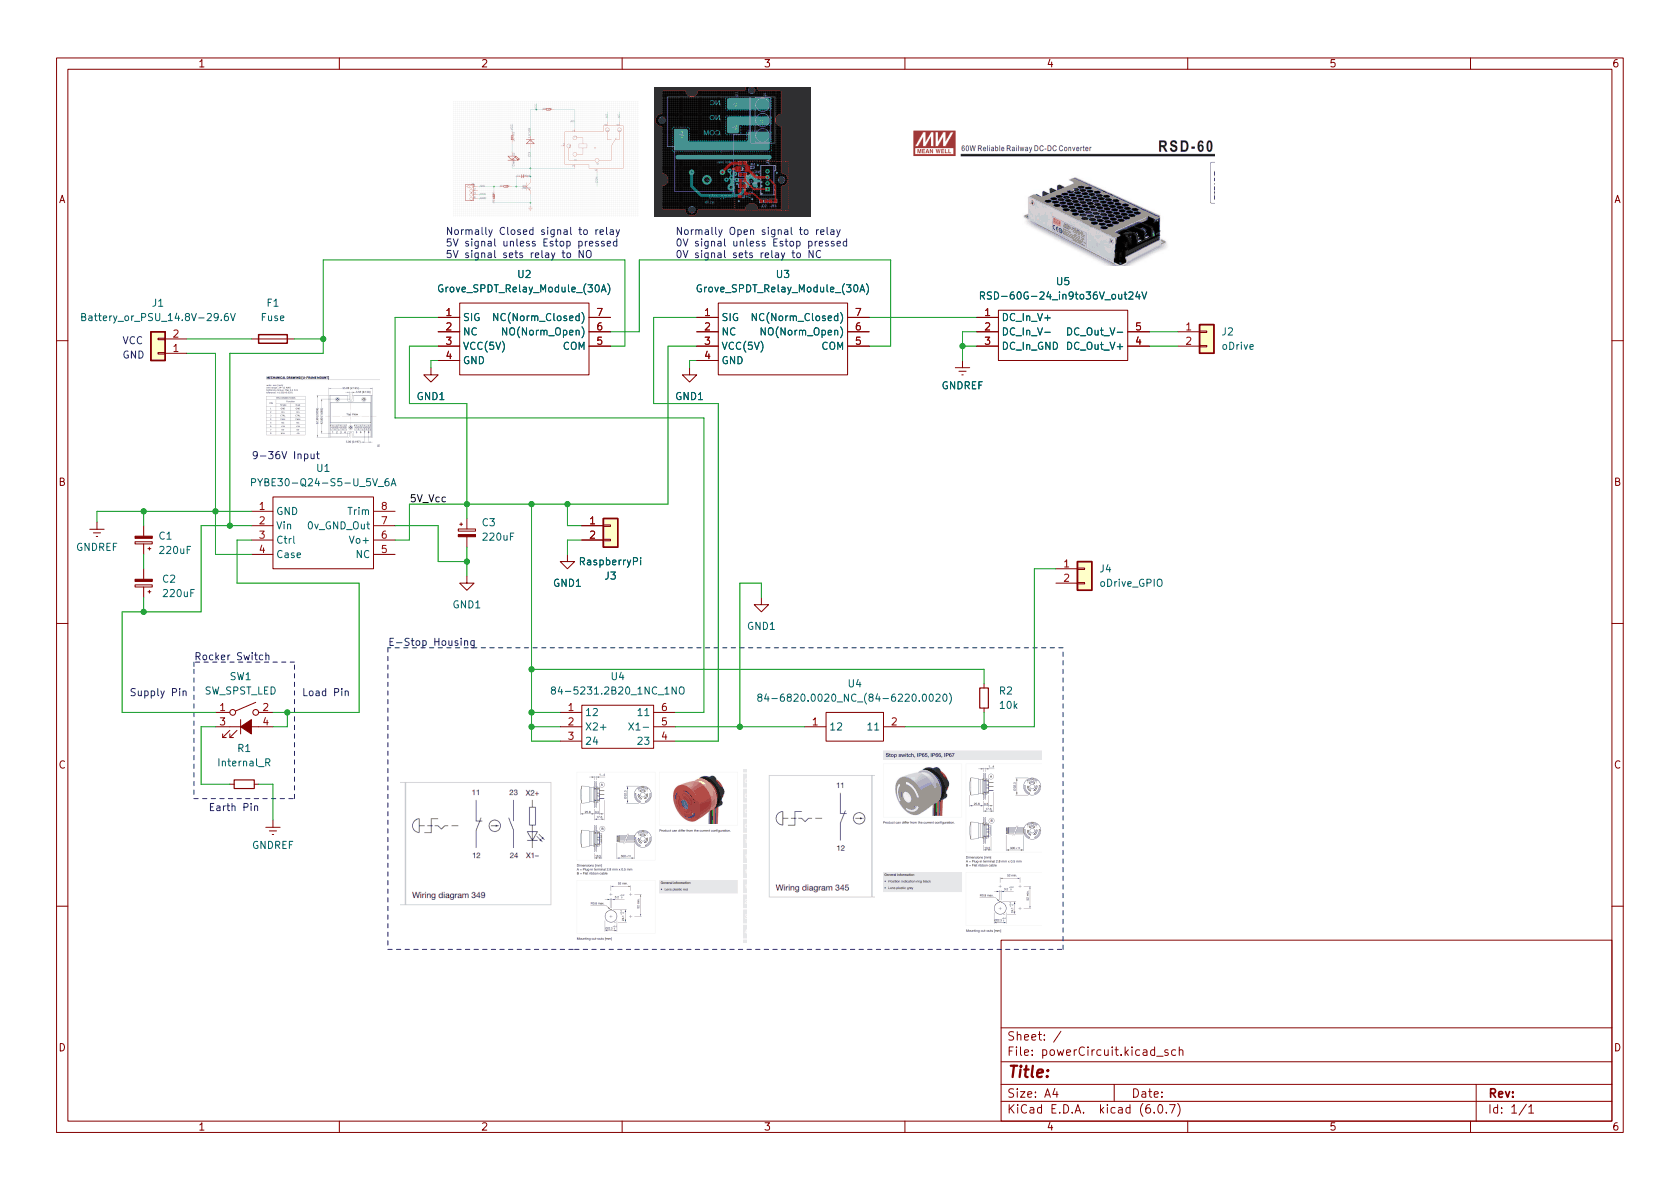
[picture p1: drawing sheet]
(kicad_sch (version 20211123) (generator eeschema)

 (paper "A4")

 (lib_symbols
  (symbol "Connector_Generic:Conn_01x02" (pin_names (offset 1.016) hide) (in_bom yes) (on_board yes)
   (property "Reference" "J" (id 0) (at 0 2.54 0) (effects (font (size 1.27 1.27))))
   (property "Value" "Conn_01x02" (id 1) (at 0 -5.08 0) (effects (font (size 1.27 1.27))))
   (property "Footprint" "" (id 2) (at 0 0 0) (effects (font (size 1.27 1.27)) hide))
   (property "Datasheet" "~" (id 3) (at 0 0 0) (effects (font (size 1.27 1.27)) hide))
   (symbol "Conn_01x02_1_1"
    (rectangle (start -1.27 -2.413) (end 0 -2.667) (stroke (width 0.1524) (type default) (color 0 0 0 0)) (fill (type none)))
    (rectangle (start -1.27 0.127) (end 0 -0.127) (stroke (width 0.1524) (type default) (color 0 0 0 0)) (fill (type none)))
    (rectangle (start -1.27 1.27) (end 1.27 -3.81) (stroke (width 0.254) (type default) (color 0 0 0 0)) (fill (type background)))
    (pin passive line (at -5.08 0 0) (length 3.81) (name "Pin_1" (effects (font (size 1.27 1.27)))) (number "1" (effects (font (size 1.27 1.27)))))
    (pin passive line (at -5.08 -2.54 0) (length 3.81) (name "Pin_2" (effects (font (size 1.27 1.27)))) (number "2" (effects (font (size 1.27 1.27)))))))
  (symbol "Device:C_Polarized_Small" (pin_numbers hide) (pin_names (offset 0.254) hide) (in_bom yes) (on_board yes)
   (property "Reference" "C" (id 0) (at 0.254 1.778 0) (effects (font (size 1.27 1.27)) (justify left)))
   (property "Value" "C_Polarized_Small" (id 1) (at 0.254 -2.032 0) (effects (font (size 1.27 1.27)) (justify left)))
   (property "Footprint" "" (id 2) (at 0 0 0) (effects (font (size 1.27 1.27)) hide))
   (property "Datasheet" "~" (id 3) (at 0 0 0) (effects (font (size 1.27 1.27)) hide))
   (symbol "C_Polarized_Small_0_1"
    (rectangle (start -1.524 -0.3048) (end 1.524 -0.6858) (stroke (width 0) (type default) (color 0 0 0 0)) (fill (type outline)))
    (rectangle (start -1.524 0.6858) (end 1.524 0.3048) (stroke (width 0) (type default) (color 0 0 0 0)) (fill (type none)))
    (polyline (pts (xy -1.27 1.524) (xy -0.762 1.524)) (stroke (width 0) (type default) (color 0 0 0 0)) (fill (type none)))
    (polyline (pts (xy -1.016 1.27) (xy -1.016 1.778)) (stroke (width 0) (type default) (color 0 0 0 0)) (fill (type none))))
   (symbol "C_Polarized_Small_1_1"
    (pin passive line (at 0 2.54 270) (length 1.8542) (name "~" (effects (font (size 1.27 1.27)))) (number "1" (effects (font (size 1.27 1.27)))))
    (pin passive line (at 0 -2.54 90) (length 1.8542) (name "~" (effects (font (size 1.27 1.27)))) (number "2" (effects (font (size 1.27 1.27)))))))
  (symbol "Device:Fuse" (pin_numbers hide) (pin_names (offset 0)) (in_bom yes) (on_board yes)
   (property "Reference" "F" (id 0) (at 2.032 0 90) (effects (font (size 1.27 1.27))))
   (property "Value" "Fuse" (id 1) (at -1.905 0 90) (effects (font (size 1.27 1.27))))
   (property "Footprint" "" (id 2) (at -1.778 0 90) (effects (font (size 1.27 1.27)) hide))
   (property "Datasheet" "~" (id 3) (at 0 0 0) (effects (font (size 1.27 1.27)) hide))
   (symbol "Fuse_0_1"
    (rectangle (start -0.762 -2.54) (end 0.762 2.54) (stroke (width 0.254) (type default) (color 0 0 0 0)) (fill (type none)))
    (polyline (pts (xy 0 2.54) (xy 0 -2.54)) (stroke (width 0) (type default) (color 0 0 0 0)) (fill (type none))))
   (symbol "Fuse_1_1"
    (pin passive line (at 0 3.81 270) (length 1.27) (name "~" (effects (font (size 1.27 1.27)))) (number "1" (effects (font (size 1.27 1.27)))))
    (pin passive line (at 0 -3.81 90) (length 1.27) (name "~" (effects (font (size 1.27 1.27)))) (number "2" (effects (font (size 1.27 1.27)))))))
  (symbol "Device:R_Small" (pin_numbers hide) (pin_names (offset 0.254) hide) (in_bom yes) (on_board yes)
   (property "Reference" "R" (id 0) (at 0.762 0.508 0) (effects (font (size 1.27 1.27)) (justify left)))
   (property "Value" "R_Small" (id 1) (at 0.762 -1.016 0) (effects (font (size 1.27 1.27)) (justify left)))
   (property "Footprint" "" (id 2) (at 0 0 0) (effects (font (size 1.27 1.27)) hide))
   (property "Datasheet" "~" (id 3) (at 0 0 0) (effects (font (size 1.27 1.27)) hide))
   (symbol "R_Small_0_1"
    (rectangle (start -0.762 1.778) (end 0.762 -1.778) (stroke (width 0.2032) (type default) (color 0 0 0 0)) (fill (type none))))
   (symbol "R_Small_1_1"
    (pin passive line (at 0 2.54 270) (length 0.762) (name "~" (effects (font (size 1.27 1.27)))) (number "1" (effects (font (size 1.27 1.27)))))
    (pin passive line (at 0 -2.54 90) (length 0.762) (name "~" (effects (font (size 1.27 1.27)))) (number "2" (effects (font (size 1.27 1.27)))))))
  (symbol "Robot_Power_Path:84-5231.2B20_1NC_1NO" (in_bom yes) (on_board yes)
   (property "Reference" "U" (id 0) (at 0 8.89 0) (effects (font (size 1.27 1.27))))
   (property "Value" "84-5231.2B20_1NC_1NO" (id 1) (at 0 6.35 0) (effects (font (size 1.27 1.27))))
   (property "Footprint" "" (id 2) (at 0 8.89 0) (effects (font (size 1.27 1.27)) hide))
   (property "Datasheet" "" (id 3) (at 0 8.89 0) (effects (font (size 1.27 1.27)) hide))
   (symbol "84-5231.2B20_1NC_1NO_0_1"
    (rectangle (start -6.35 3.81) (end 6.35 -3.81) (stroke (width 0) (type default) (color 0 0 0 0)) (fill (type none))))
   (symbol "84-5231.2B20_1NC_1NO_1_1"
    (pin passive line (at -10.16 2.54 0) (length 3.81) (name "12" (effects (font (size 1.27 1.27)))) (number "1" (effects (font (size 1.27 1.27)))))
    (pin passive line (at -10.16 0 0) (length 3.81) (name "X2+" (effects (font (size 1.27 1.27)))) (number "2" (effects (font (size 1.27 1.27)))))
    (pin passive line (at -10.16 -2.54 0) (length 3.81) (name "24" (effects (font (size 1.27 1.27)))) (number "3" (effects (font (size 1.27 1.27)))))
    (pin passive line (at 10.16 -2.54 180) (length 3.81) (name "23" (effects (font (size 1.27 1.27)))) (number "4" (effects (font (size 1.27 1.27)))))
    (pin passive line (at 10.16 0 180) (length 3.81) (name "X1-" (effects (font (size 1.27 1.27)))) (number "5" (effects (font (size 1.27 1.27)))))
    (pin passive line (at 10.16 2.54 180) (length 3.81) (name "11" (effects (font (size 1.27 1.27)))) (number "6" (effects (font (size 1.27 1.27)))))))
  (symbol "Robot_Power_Path:84-6820.0020_NC_(84-6220.0020)" (in_bom yes) (on_board yes)
   (property "Reference" "U" (id 0) (at 0 6.35 0) (effects (font (size 1.27 1.27))))
   (property "Value" "84-6820.0020_NC_(84-6220.0020)" (id 1) (at 0 3.81 0) (effects (font (size 1.27 1.27))))
   (property "Footprint" "" (id 2) (at 0 6.35 0) (effects (font (size 1.27 1.27)) hide))
   (property "Datasheet" "" (id 3) (at 0 6.35 0) (effects (font (size 1.27 1.27)) hide))
   (symbol "84-6820.0020_NC_(84-6220.0020)_0_1"
    (rectangle (start -5.08 2.54) (end 5.08 -2.54) (stroke (width 0) (type default) (color 0 0 0 0)) (fill (type none))))
   (symbol "84-6820.0020_NC_(84-6220.0020)_1_1"
    (pin passive line (at -8.89 0 0) (length 3.81) (name "12" (effects (font (size 1.27 1.27)))) (number "1" (effects (font (size 1.27 1.27)))))
    (pin passive line (at 8.89 0 180) (length 3.81) (name "11" (effects (font (size 1.27 1.27)))) (number "2" (effects (font (size 1.27 1.27)))))))
  (symbol "Robot_Power_Path:Grove_SPDT_Relay_Module_(30A)" (in_bom yes) (on_board yes)
   (property "Reference" "U" (id 0) (at 0 8.89 0) (effects (font (size 1.27 1.27))))
   (property "Value" "Grove_SPDT_Relay_Module_(30A)" (id 1) (at 0 6.35 0) (effects (font (size 1.27 1.27))))
   (property "Footprint" "" (id 2) (at -1.27 0 0) (effects (font (size 1.27 1.27)) hide))
   (property "Datasheet" "" (id 3) (at -1.27 0 0) (effects (font (size 1.27 1.27)) hide))
   (symbol "Grove_SPDT_Relay_Module_(30A)_0_1"
    (rectangle (start -11.43 3.81) (end 11.43 -8.89) (stroke (width 0) (type default) (color 0 0 0 0)) (fill (type none))))
   (symbol "Grove_SPDT_Relay_Module_(30A)_1_1"
    (pin passive line (at -15.24 1.27 0) (length 3.81) (name "SIG" (effects (font (size 1.27 1.27)))) (number "1" (effects (font (size 1.27 1.27)))))
    (pin passive line (at -15.24 -1.27 0) (length 3.81) (name "NC" (effects (font (size 1.27 1.27)))) (number "2" (effects (font (size 1.27 1.27)))))
    (pin passive line (at -15.24 -3.81 0) (length 3.81) (name "VCC(5V)" (effects (font (size 1.27 1.27)))) (number "3" (effects (font (size 1.27 1.27)))))
    (pin passive line (at -15.24 -6.35 0) (length 3.81) (name "GND" (effects (font (size 1.27 1.27)))) (number "4" (effects (font (size 1.27 1.27)))))
    (pin passive line (at 15.24 -3.81 180) (length 3.81) (name "COM" (effects (font (size 1.27 1.27)))) (number "5" (effects (font (size 1.27 1.27)))))
    (pin passive line (at 15.24 -1.27 180) (length 3.81) (name "NO(Norm_Open)" (effects (font (size 1.27 1.27)))) (number "6" (effects (font (size 1.27 1.27)))))
    (pin passive line (at 15.24 1.27 180) (length 3.81) (name "NC(Norm_Closed)" (effects (font (size 1.27 1.27)))) (number "7" (effects (font (size 1.27 1.27)))))))
  (symbol "Robot_Power_Path:PYBE30-Q24-S5-U_5V_6A" (in_bom yes) (on_board yes)
   (property "Reference" "U" (id 0) (at 0 10.16 0) (effects (font (size 1.27 1.27))))
   (property "Value" "PYBE30-Q24-S5-U_5V_6A" (id 1) (at 0 7.62 0) (effects (font (size 1.27 1.27))))
   (property "Footprint" "" (id 2) (at 0 0 0) (effects (font (size 1.27 1.27)) hide))
   (property "Datasheet" "" (id 3) (at 0 0 0) (effects (font (size 1.27 1.27)) hide))
   (symbol "PYBE30-Q24-S5-U_5V_6A_0_1"
    (rectangle (start -8.89 6.35) (end 8.89 -6.35) (stroke (width 0) (type default) (color 0 0 0 0)) (fill (type none))))
   (symbol "PYBE30-Q24-S5-U_5V_6A_1_1"
    (pin passive line (at -12.7 3.81 0) (length 3.81) (name "GND" (effects (font (size 1.27 1.27)))) (number "1" (effects (font (size 1.27 1.27)))))
    (pin passive line (at -12.7 1.27 0) (length 3.81) (name "Vin" (effects (font (size 1.27 1.27)))) (number "2" (effects (font (size 1.27 1.27)))))
    (pin passive line (at -12.7 -1.27 0) (length 3.81) (name "Ctrl" (effects (font (size 1.27 1.27)))) (number "3" (effects (font (size 1.27 1.27)))))
    (pin passive line (at -12.7 -3.81 0) (length 3.81) (name "Case" (effects (font (size 1.27 1.27)))) (number "4" (effects (font (size 1.27 1.27)))))
    (pin passive line (at 12.7 -3.81 180) (length 3.81) (name "NC" (effects (font (size 1.27 1.27)))) (number "5" (effects (font (size 1.27 1.27)))))
    (pin passive line (at 12.7 -1.27 180) (length 3.81) (name "Vo+" (effects (font (size 1.27 1.27)))) (number "6" (effects (font (size 1.27 1.27)))))
    (pin passive line (at 12.7 1.27 180) (length 3.81) (name "0v_GND_Out" (effects (font (size 1.27 1.27)))) (number "7" (effects (font (size 1.27 1.27)))))
    (pin passive line (at 12.7 3.81 180) (length 3.81) (name "Trim" (effects (font (size 1.27 1.27)))) (number "8" (effects (font (size 1.27 1.27)))))))
  (symbol "Robot_Power_Path:RSD-60G-24_in9to36V_out24V" (in_bom yes) (on_board yes)
   (property "Reference" "U" (id 0) (at 0 8.89 0) (effects (font (size 1.27 1.27))))
   (property "Value" "RSD-60G-24_in9to36V_out24V" (id 1) (at 0 6.35 0) (effects (font (size 1.27 1.27))))
   (property "Footprint" "" (id 2) (at 0 2.54 0) (effects (font (size 1.27 1.27)) hide))
   (property "Datasheet" "" (id 3) (at 0 2.54 0) (effects (font (size 1.27 1.27)) hide))
   (symbol "RSD-60G-24_in9to36V_out24V_0_1"
    (rectangle (start -11.43 3.81) (end 11.43 -5.08) (stroke (width 0) (type default) (color 0 0 0 0)) (fill (type none))))
   (symbol "RSD-60G-24_in9to36V_out24V_1_1"
    (pin passive line (at -15.24 2.54 0) (length 3.81) (name "DC_In_V+" (effects (font (size 1.27 1.27)))) (number "1" (effects (font (size 1.27 1.27)))))
    (pin passive line (at -15.24 0 0) (length 3.81) (name "DC_In_V-" (effects (font (size 1.27 1.27)))) (number "2" (effects (font (size 1.27 1.27)))))
    (pin passive line (at -15.24 -2.54 0) (length 3.81) (name "DC_In_GND" (effects (font (size 1.27 1.27)))) (number "3" (effects (font (size 1.27 1.27)))))
    (pin passive line (at 15.24 -2.54 180) (length 3.81) (name "DC_Out_V+" (effects (font (size 1.27 1.27)))) (number "4" (effects (font (size 1.27 1.27)))))
    (pin passive line (at 15.24 0 180) (length 3.81) (name "DC_Out_V-" (effects (font (size 1.27 1.27)))) (number "5" (effects (font (size 1.27 1.27)))))))
  (symbol "Switch:SW_SPST_LED" (pin_names (offset 1.016) hide) (in_bom yes) (on_board yes)
   (property "Reference" "SW" (id 0) (at 0.635 5.715 0) (effects (font (size 1.27 1.27)) (justify left)))
   (property "Value" "SW_SPST_LED" (id 1) (at 0 -3.175 0) (effects (font (size 1.27 1.27))))
   (property "Footprint" "" (id 2) (at 0 7.62 0) (effects (font (size 1.27 1.27)) hide))
   (property "Datasheet" "~" (id 3) (at 0 7.62 0) (effects (font (size 1.27 1.27)) hide))
   (symbol "SW_SPST_LED_0_0"
    (polyline (pts (xy -3.81 -1.905) (xy -2.54 -0.635)) (stroke (width 0) (type default) (color 0 0 0 0)) (fill (type none)))
    (polyline (pts (xy -2.54 -1.905) (xy -1.27 -0.635)) (stroke (width 0) (type default) (color 0 0 0 0)) (fill (type none)))
    (polyline (pts (xy -2.54 0) (xy 2.54 0)) (stroke (width 0) (type default) (color 0 0 0 0)) (fill (type none)))
    (polyline (pts (xy -0.635 1.27) (xy -0.635 -1.27)) (stroke (width 0) (type default) (color 0 0 0 0)) (fill (type none)))
    (polyline (pts (xy -3.81 -1.27) (xy -3.81 -1.905) (xy -3.175 -1.905)) (stroke (width 0) (type default) (color 0 0 0 0)) (fill (type none)))
    (polyline (pts (xy -2.54 -1.27) (xy -2.54 -1.905) (xy -1.905 -1.905)) (stroke (width 0) (type default) (color 0 0 0 0)) (fill (type none)))
    (polyline (pts (xy -0.635 0) (xy 1.27 1.27) (xy 1.27 -1.27) (xy -0.635 0)) (stroke (width 0) (type default) (color 0 0 0 0)) (fill (type outline))))
   (symbol "SW_SPST_LED_0_1"
    (circle (center -2.032 2.54) (radius 0.508) (stroke (width 0) (type default) (color 0 0 0 0)) (fill (type none)))
    (polyline (pts (xy -1.524 2.794) (xy 2.032 4.318)) (stroke (width 0) (type default) (color 0 0 0 0)) (fill (type none)))
    (circle (center 2.032 2.54) (radius 0.508) (stroke (width 0) (type default) (color 0 0 0 0)) (fill (type none)))
    (pin passive line (at -5.08 2.54 0) (length 2.54) (name "1" (effects (font (size 1.27 1.27)))) (number "1" (effects (font (size 1.27 1.27)))))
    (pin passive line (at 5.08 2.54 180) (length 2.54) (name "2" (effects (font (size 1.27 1.27)))) (number "2" (effects (font (size 1.27 1.27)))))
    (pin passive line (at -5.08 0 0) (length 2.54) (name "K" (effects (font (size 1.27 1.27)))) (number "3" (effects (font (size 1.27 1.27)))))
    (pin passive line (at 5.08 0 180) (length 2.54) (name "A" (effects (font (size 1.27 1.27)))) (number "4" (effects (font (size 1.27 1.27)))))))
  (symbol "power:GND1" (power) (pin_names (offset 0)) (in_bom yes) (on_board yes)
   (property "Reference" "#PWR" (id 0) (at 0 -6.35 0) (effects (font (size 1.27 1.27)) hide))
   (property "Value" "GND1" (id 1) (at 0 -3.81 0) (effects (font (size 1.27 1.27))))
   (property "Footprint" "" (id 2) (at 0 0 0) (effects (font (size 1.27 1.27)) hide))
   (property "Datasheet" "" (id 3) (at 0 0 0) (effects (font (size 1.27 1.27)) hide))
   (symbol "GND1_0_1"
    (polyline (pts (xy 0 0) (xy 0 -1.27) (xy 1.27 -1.27) (xy 0 -2.54) (xy -1.27 -1.27) (xy 0 -1.27)) (stroke (width 0) (type default) (color 0 0 0 0)) (fill (type none))))
   (symbol "GND1_1_1"
    (pin power_in line (at 0 0 270) (length 0) hide (name "GND1" (effects (font (size 1.27 1.27)))) (number "1" (effects (font (size 1.27 1.27)))))))
  (symbol "power:GNDREF" (power) (pin_names (offset 0)) (in_bom yes) (on_board yes)
   (property "Reference" "#PWR" (id 0) (at 0 -6.35 0) (effects (font (size 1.27 1.27)) hide))
   (property "Value" "GNDREF" (id 1) (at 0 -3.81 0) (effects (font (size 1.27 1.27))))
   (property "Footprint" "" (id 2) (at 0 0 0) (effects (font (size 1.27 1.27)) hide))
   (property "Datasheet" "" (id 3) (at 0 0 0) (effects (font (size 1.27 1.27)) hide))
   (symbol "GNDREF_0_1"
    (polyline (pts (xy -0.635 -1.905) (xy 0.635 -1.905)) (stroke (width 0) (type default) (color 0 0 0 0)) (fill (type none)))
    (polyline (pts (xy -0.127 -2.54) (xy 0.127 -2.54)) (stroke (width 0) (type default) (color 0 0 0 0)) (fill (type none)))
    (polyline (pts (xy 0 -1.27) (xy 0 0)) (stroke (width 0) (type default) (color 0 0 0 0)) (fill (type none)))
    (polyline (pts (xy 1.27 -1.27) (xy -1.27 -1.27)) (stroke (width 0) (type default) (color 0 0 0 0)) (fill (type none))))
   (symbol "GNDREF_1_1"
    (pin power_in line (at 0 0 270) (length 0) hide (name "GNDREF" (effects (font (size 1.27 1.27)))) (number "1" (effects (font (size 1.27 1.27))))))))

 (junction (at 173.99 128.27) (diameter 0) (color 0 0 0 0))
 (junction (at 40.64 92.71) (diameter 0) (color 0 0 0 0))
 (junction (at 100.33 88.9) (diameter 0) (color 0 0 0 0))
 (junction (at 93.98 118.11) (diameter 0) (color 0 0 0 0))
 (junction (at 170.18 60.96) (diameter 0) (color 0 0 0 0))
 (junction (at 57.15 59.69) (diameter 0) (color 0 0 0 0))
 (junction (at 93.98 128.27) (diameter 0) (color 0 0 0 0))
 (junction (at 38.1 90.17) (diameter 0) (color 0 0 0 0))
 (junction (at 25.4 90.17) (diameter 0) (color 0 0 0 0))
 (junction (at 50.8 125.73) (diameter 0) (color 0 0 0 0))
 (junction (at 25.4 107.95) (diameter 0) (color 0 0 0 0))
 (junction (at 130.81 128.27) (diameter 0) (color 0 0 0 0))
 (junction (at 93.98 125.73) (diameter 0) (color 0 0 0 0))
 (junction (at 82.55 99.06) (diameter 0) (color 0 0 0 0))
 (junction (at 93.98 88.9) (diameter 0) (color 0 0 0 0))
 (junction (at 82.55 88.9) (diameter 0) (color 0 0 0 0))

 (wire (pts (xy 93.98 88.9) (xy 93.98 118.11)) (stroke (width 0) (type default) (color 0 0 0 0)))
 (wire (pts (xy 48.26 125.73) (xy 50.8 125.73)) (stroke (width 0) (type default) (color 0 0 0 0)))
 (wire (pts (xy 72.39 60.96) (xy 77.47 60.96)) (stroke (width 0) (type default) (color 0 0 0 0)))
 (wire (pts (xy 82.55 88.9) (xy 82.55 71.12)) (stroke (width 0) (type default) (color 0 0 0 0)))
 (wire (pts (xy 173.99 120.65) (xy 173.99 118.11)) (stroke (width 0) (type default) (color 0 0 0 0)))
 (wire (pts (xy 160.02 128.27) (xy 173.99 128.27)) (stroke (width 0) (type default) (color 0 0 0 0)))
 (wire (pts (xy 41.91 102.87) (xy 41.91 95.25)) (stroke (width 0) (type default) (color 0 0 0 0)))
 (wire (pts (xy 82.55 88.9) (xy 82.55 91.44)) (stroke (width 0) (type default) (color 0 0 0 0)))
 (wire (pts (xy 63.5 102.87) (xy 41.91 102.87)) (stroke (width 0) (type default) (color 0 0 0 0)))
 (wire (pts (xy 203.2 60.96) (xy 208.28 60.96)) (stroke (width 0) (type default) (color 0 0 0 0)))
 (wire (pts (xy 82.55 96.52) (xy 82.55 99.06)) (stroke (width 0) (type default) (color 0 0 0 0)))
 (polyline (pts (xy 34.29 118.11) (xy 34.29 140.97)) (stroke (width 0) (type default) (color 0 0 0 0)))

 (wire (pts (xy 57.15 45.72) (xy 57.15 59.69)) (stroke (width 0) (type default) (color 0 0 0 0)))
 (wire (pts (xy 38.1 90.17) (xy 38.1 97.79)) (stroke (width 0) (type default) (color 0 0 0 0)))
 (wire (pts (xy 93.98 88.9) (xy 100.33 88.9)) (stroke (width 0) (type default) (color 0 0 0 0)))
 (wire (pts (xy 124.46 73.66) (xy 124.46 125.73)) (stroke (width 0) (type default) (color 0 0 0 0)))
 (polyline (pts (xy 68.58 167.64) (xy 101.6 167.64)) (stroke (width 0) (type default) (color 0 0 0 0)))

 (wire (pts (xy 76.2 63.5) (xy 77.47 63.5)) (stroke (width 0) (type default) (color 0 0 0 0)))
 (wire (pts (xy 170.18 60.96) (xy 172.72 60.96)) (stroke (width 0) (type default) (color 0 0 0 0)))
 (wire (pts (xy 82.55 99.06) (xy 77.47 99.06)) (stroke (width 0) (type default) (color 0 0 0 0)))
 (wire (pts (xy 38.1 62.23) (xy 38.1 90.17)) (stroke (width 0) (type default) (color 0 0 0 0)))
 (wire (pts (xy 72.39 88.9) (xy 72.39 95.25)) (stroke (width 0) (type default) (color 0 0 0 0)))
 (wire (pts (xy 157.48 45.72) (xy 157.48 60.96)) (stroke (width 0) (type default) (color 0 0 0 0)))
 (wire (pts (xy 113.03 45.72) (xy 157.48 45.72)) (stroke (width 0) (type default) (color 0 0 0 0)))
 (wire (pts (xy 25.4 90.17) (xy 38.1 90.17)) (stroke (width 0) (type default) (color 0 0 0 0)))
 (wire (pts (xy 38.1 90.17) (xy 44.45 90.17)) (stroke (width 0) (type default) (color 0 0 0 0)))
 (wire (pts (xy 119.38 130.81) (xy 127 130.81)) (stroke (width 0) (type default) (color 0 0 0 0)))
 (wire (pts (xy 173.99 125.73) (xy 173.99 128.27)) (stroke (width 0) (type default) (color 0 0 0 0)))
 (wire (pts (xy 17.145 90.17) (xy 25.4 90.17)) (stroke (width 0) (type default) (color 0 0 0 0)))
 (wire (pts (xy 63.5 125.73) (xy 63.5 102.87)) (stroke (width 0) (type default) (color 0 0 0 0)))
 (wire (pts (xy 107.95 58.42) (xy 113.03 58.42)) (stroke (width 0) (type default) (color 0 0 0 0)))
 (wire (pts (xy 127 71.12) (xy 127 130.81)) (stroke (width 0) (type default) (color 0 0 0 0)))
 (wire (pts (xy 110.49 45.72) (xy 110.49 60.96)) (stroke (width 0) (type default) (color 0 0 0 0)))
 (wire (pts (xy 93.98 128.27) (xy 93.98 130.81)) (stroke (width 0) (type default) (color 0 0 0 0)))
 (polyline (pts (xy 34.29 140.97) (xy 52.07 140.97)) (stroke (width 0) (type default) (color 0 0 0 0)))
 (polyline (pts (xy 101.6 167.64) (xy 187.96 167.64)) (stroke (width 0) (type default) (color 0 0 0 0)))

 (wire (pts (xy 157.48 60.96) (xy 153.67 60.96)) (stroke (width 0) (type default) (color 0 0 0 0)))
 (wire (pts (xy 170.18 63.5) (xy 170.18 60.96)) (stroke (width 0) (type default) (color 0 0 0 0)))
 (wire (pts (xy 17.145 90.17) (xy 17.145 92.075)) (stroke (width 0) (type default) (color 0 0 0 0)))
 (wire (pts (xy 48.26 144.78) (xy 48.26 138.43)) (stroke (width 0) (type default) (color 0 0 0 0)))
 (wire (pts (xy 93.98 125.73) (xy 99.06 125.73)) (stroke (width 0) (type default) (color 0 0 0 0)))
 (wire (pts (xy 40.64 92.71) (xy 44.45 92.71)) (stroke (width 0) (type default) (color 0 0 0 0)))
 (wire (pts (xy 130.81 102.87) (xy 134.62 102.87)) (stroke (width 0) (type default) (color 0 0 0 0)))
 (wire (pts (xy 82.55 71.12) (xy 72.39 71.12)) (stroke (width 0) (type default) (color 0 0 0 0)))
 (wire (pts (xy 38.1 128.27) (xy 35.56 128.27)) (stroke (width 0) (type default) (color 0 0 0 0)))
 (polyline (pts (xy 187.96 167.64) (xy 187.96 114.3)) (stroke (width 0) (type default) (color 0 0 0 0)))
 (polyline (pts (xy 68.58 114.3) (xy 68.58 167.64)) (stroke (width 0) (type default) (color 0 0 0 0)))

 (wire (pts (xy 100.33 88.9) (xy 118.11 88.9)) (stroke (width 0) (type default) (color 0 0 0 0)))
 (wire (pts (xy 130.81 128.27) (xy 142.24 128.27)) (stroke (width 0) (type default) (color 0 0 0 0)))
 (wire (pts (xy 57.15 59.69) (xy 57.15 62.23)) (stroke (width 0) (type default) (color 0 0 0 0)))
 (wire (pts (xy 99.06 130.81) (xy 93.98 130.81)) (stroke (width 0) (type default) (color 0 0 0 0)))
 (wire (pts (xy 100.33 92.71) (xy 100.33 88.9)) (stroke (width 0) (type default) (color 0 0 0 0)))
 (wire (pts (xy 130.81 128.27) (xy 130.81 102.87)) (stroke (width 0) (type default) (color 0 0 0 0)))
 (polyline (pts (xy 52.07 140.97) (xy 52.07 116.84)) (stroke (width 0) (type default) (color 0 0 0 0)))

 (wire (pts (xy 38.1 97.79) (xy 44.45 97.79)) (stroke (width 0) (type default) (color 0 0 0 0)))
 (wire (pts (xy 40.64 62.23) (xy 40.64 92.71)) (stroke (width 0) (type default) (color 0 0 0 0)))
 (wire (pts (xy 35.56 138.43) (xy 40.64 138.43)) (stroke (width 0) (type default) (color 0 0 0 0)))
 (wire (pts (xy 33.02 59.69) (xy 44.45 59.69)) (stroke (width 0) (type default) (color 0 0 0 0)))
 (wire (pts (xy 100.33 95.25) (xy 100.33 97.79)) (stroke (width 0) (type default) (color 0 0 0 0)))
 (wire (pts (xy 121.92 64.77) (xy 121.92 63.5)) (stroke (width 0) (type default) (color 0 0 0 0)))
 (wire (pts (xy 93.98 118.11) (xy 93.98 125.73)) (stroke (width 0) (type default) (color 0 0 0 0)))
 (wire (pts (xy 50.8 125.73) (xy 63.5 125.73)) (stroke (width 0) (type default) (color 0 0 0 0)))
 (wire (pts (xy 115.57 71.12) (xy 115.57 55.88)) (stroke (width 0) (type default) (color 0 0 0 0)))
 (wire (pts (xy 72.39 88.9) (xy 82.55 88.9)) (stroke (width 0) (type default) (color 0 0 0 0)))
 (wire (pts (xy 57.15 62.23) (xy 40.64 62.23)) (stroke (width 0) (type default) (color 0 0 0 0)))
 (wire (pts (xy 52.07 59.69) (xy 57.15 59.69)) (stroke (width 0) (type default) (color 0 0 0 0)))
 (polyline (pts (xy 187.96 114.3) (xy 68.58 114.3)) (stroke (width 0) (type default) (color 0 0 0 0)))

 (wire (pts (xy 38.1 125.73) (xy 21.59 125.73)) (stroke (width 0) (type default) (color 0 0 0 0)))
 (wire (pts (xy 173.99 128.27) (xy 182.88 128.27)) (stroke (width 0) (type default) (color 0 0 0 0)))
 (wire (pts (xy 69.85 95.25) (xy 72.39 95.25)) (stroke (width 0) (type default) (color 0 0 0 0)))
 (wire (pts (xy 115.57 55.88) (xy 123.19 55.88)) (stroke (width 0) (type default) (color 0 0 0 0)))
 (wire (pts (xy 50.8 125.73) (xy 50.8 128.27)) (stroke (width 0) (type default) (color 0 0 0 0)))
 (wire (pts (xy 124.46 73.66) (xy 69.85 73.66)) (stroke (width 0) (type default) (color 0 0 0 0)))
 (wire (pts (xy 203.2 58.42) (xy 208.28 58.42)) (stroke (width 0) (type default) (color 0 0 0 0)))
 (wire (pts (xy 33.02 62.23) (xy 38.1 62.23)) (stroke (width 0) (type default) (color 0 0 0 0)))
 (wire (pts (xy 170.18 58.42) (xy 172.72 58.42)) (stroke (width 0) (type default) (color 0 0 0 0)))
 (wire (pts (xy 25.4 90.17) (xy 25.4 92.71)) (stroke (width 0) (type default) (color 0 0 0 0)))
 (wire (pts (xy 170.18 60.96) (xy 170.18 58.42)) (stroke (width 0) (type default) (color 0 0 0 0)))
 (wire (pts (xy 72.39 71.12) (xy 72.39 60.96)) (stroke (width 0) (type default) (color 0 0 0 0)))
 (wire (pts (xy 110.49 45.72) (xy 57.15 45.72)) (stroke (width 0) (type default) (color 0 0 0 0)))
 (wire (pts (xy 41.91 95.25) (xy 44.45 95.25)) (stroke (width 0) (type default) (color 0 0 0 0)))
 (wire (pts (xy 25.4 97.79) (xy 25.4 100.33)) (stroke (width 0) (type default) (color 0 0 0 0)))
 (polyline (pts (xy 52.07 116.84) (xy 34.29 116.84)) (stroke (width 0) (type default) (color 0 0 0 0)))

 (wire (pts (xy 69.85 73.66) (xy 69.85 55.88)) (stroke (width 0) (type default) (color 0 0 0 0)))
 (wire (pts (xy 25.4 107.95) (xy 25.4 105.41)) (stroke (width 0) (type default) (color 0 0 0 0)))
 (wire (pts (xy 93.98 125.73) (xy 93.98 128.27)) (stroke (width 0) (type default) (color 0 0 0 0)))
 (wire (pts (xy 102.87 92.71) (xy 100.33 92.71)) (stroke (width 0) (type default) (color 0 0 0 0)))
 (wire (pts (xy 123.19 60.96) (xy 118.11 60.96)) (stroke (width 0) (type default) (color 0 0 0 0)))
 (wire (pts (xy 82.55 88.9) (xy 93.98 88.9)) (stroke (width 0) (type default) (color 0 0 0 0)))
 (wire (pts (xy 121.92 63.5) (xy 123.19 63.5)) (stroke (width 0) (type default) (color 0 0 0 0)))
 (wire (pts (xy 182.88 100.33) (xy 186.69 100.33)) (stroke (width 0) (type default) (color 0 0 0 0)))
 (wire (pts (xy 93.98 128.27) (xy 99.06 128.27)) (stroke (width 0) (type default) (color 0 0 0 0)))
 (wire (pts (xy 50.8 128.27) (xy 48.26 128.27)) (stroke (width 0) (type default) (color 0 0 0 0)))
 (wire (pts (xy 119.38 128.27) (xy 130.81 128.27)) (stroke (width 0) (type default) (color 0 0 0 0)))
 (wire (pts (xy 76.2 64.77) (xy 76.2 63.5)) (stroke (width 0) (type default) (color 0 0 0 0)))
 (wire (pts (xy 69.85 55.88) (xy 77.47 55.88)) (stroke (width 0) (type default) (color 0 0 0 0)))
 (wire (pts (xy 107.95 60.96) (xy 110.49 60.96)) (stroke (width 0) (type default) (color 0 0 0 0)))
 (wire (pts (xy 153.67 55.88) (xy 172.72 55.88)) (stroke (width 0) (type default) (color 0 0 0 0)))
 (wire (pts (xy 113.03 58.42) (xy 113.03 45.72)) (stroke (width 0) (type default) (color 0 0 0 0)))
 (wire (pts (xy 118.11 60.96) (xy 118.11 88.9)) (stroke (width 0) (type default) (color 0 0 0 0)))
 (wire (pts (xy 127 71.12) (xy 115.57 71.12)) (stroke (width 0) (type default) (color 0 0 0 0)))
 (wire (pts (xy 119.38 125.73) (xy 124.46 125.73)) (stroke (width 0) (type default) (color 0 0 0 0)))
 (wire (pts (xy 35.56 92.71) (xy 35.56 107.95)) (stroke (width 0) (type default) (color 0 0 0 0)))
 (wire (pts (xy 35.56 107.95) (xy 25.4 107.95)) (stroke (width 0) (type default) (color 0 0 0 0)))
 (wire (pts (xy 77.47 92.71) (xy 69.85 92.71)) (stroke (width 0) (type default) (color 0 0 0 0)))
 (wire (pts (xy 82.55 99.06) (xy 82.55 101.6)) (stroke (width 0) (type default) (color 0 0 0 0)))
 (wire (pts (xy 93.98 118.11) (xy 173.99 118.11)) (stroke (width 0) (type default) (color 0 0 0 0)))
 (wire (pts (xy 48.26 138.43) (xy 45.72 138.43)) (stroke (width 0) (type default) (color 0 0 0 0)))
 (wire (pts (xy 21.59 125.73) (xy 21.59 107.95)) (stroke (width 0) (type default) (color 0 0 0 0)))
 (wire (pts (xy 35.56 92.71) (xy 40.64 92.71)) (stroke (width 0) (type default) (color 0 0 0 0)))
 (wire (pts (xy 21.59 107.95) (xy 25.4 107.95)) (stroke (width 0) (type default) (color 0 0 0 0)))
 (wire (pts (xy 35.56 128.27) (xy 35.56 138.43)) (stroke (width 0) (type default) (color 0 0 0 0)))
 (polyline (pts (xy 34.29 116.84) (xy 34.29 118.11)) (stroke (width 0) (type default) (color 0 0 0 0)))

 (wire (pts (xy 77.47 99.06) (xy 77.47 92.71)) (stroke (width 0) (type default) (color 0 0 0 0)))
 (wire (pts (xy 100.33 95.25) (xy 102.87 95.25)) (stroke (width 0) (type default) (color 0 0 0 0)))
 (wire (pts (xy 134.62 102.87) (xy 134.62 105.41)) (stroke (width 0) (type default) (color 0 0 0 0)))
 (wire (pts (xy 182.88 128.27) (xy 182.88 100.33)) (stroke (width 0) (type default) (color 0 0 0 0)))

 (image (at 129.54 26.67) (scale 0.303711)
  (data))
 (image (at 170.18 148.59) (scale 0.391459)
  (data))
 (image (at 116.84 151.13) (scale 0.389618)
  (data))
 (image (at 57.15 72.39) (scale 0.25729)
  (data))
 (image (at 96.52 27.94) (scale 0.261157)
  (data))
 (image (at 187.96 34.29) (scale 0.682326)
  (data))
 (image (at 144.78 147.32)
  (data))
 (image (at 85.09 148.59)
  (data))

 (text "Normally Closed signal to relay\n5V signal unless Estop pressed\n5V signal sets relay to NO" (at 78.74 45.72 0) (effects (font (size 1.27 1.27)) (justify left bottom)))
 (text "Supply Pin" (at 22.86 123.19 0) (effects (font (size 1.27 1.27)) (justify left bottom)))
 (text "VCC" (at 21.59 60.96 0) (effects (font (size 1.27 1.27)) (justify left bottom)))
 (text "Load Pin" (at 53.34 123.19 0) (effects (font (size 1.27 1.27)) (justify left bottom)))
 (text "E-Stop Housing" (at 68.58 114.3 0) (effects (font (size 1.27 1.27)) (justify left bottom)))
 (text "Rocker Switch" (at 34.29 116.84 0) (effects (font (size 1.27 1.27)) (justify left bottom)))
 (text "Normally Open signal to relay\n0V signal unless Estop pressed\n0V signal sets relay to NC\n" (at 119.38 45.72 0) (effects (font (size 1.27 1.27)) (justify left bottom)))
 (text "GND" (at 21.59 63.5 0) (effects (font (size 1.27 1.27)) (justify left bottom)))
 (text "9-36V Input" (at 44.45 81.28 0) (effects (font (size 1.27 1.27)) (justify left bottom)))
 (text "Earth Pin" (at 36.83 143.51 0) (effects (font (size 1.27 1.27)) (justify left bottom)))

 (label "5V_Vcc" (at 72.39 88.9 0) (effects (font (size 1.27 1.27)) (justify left bottom)))

 (symbol (lib_id "Device:C_Polarized_Small") (at 25.4 102.87 180) (unit 1) (in_bom yes) (on_board yes) (fields_autoplaced)
  (property "Reference" "C2" (id 0) (at 28.575 102.146 0) (effects (font (size 1.27 1.27)) (justify right)))
  (property "Value" "220uF" (id 1) (at 28.575 104.686 0) (effects (font (size 1.27 1.27)) (justify right)))
  (property "Footprint" "" (id 2) (at 25.4 102.87 0) (effects (font (size 1.27 1.27)) hide))
  (property "Datasheet" "~" (id 3) (at 25.4 102.87 0) (effects (font (size 1.27 1.27)) hide)) (pin "1") (pin "2"))

 (symbol (lib_id "power:GND1") (at 76.2 64.77 0) (unit 1) (in_bom yes) (on_board yes) (fields_autoplaced)
  (property "Reference" "#PWR?" (id 0) (at 76.2 71.12 0) (effects (font (size 1.27 1.27)) hide))
  (property "Value" "GND1" (id 1) (at 76.2 69.85 0))
  (property "Footprint" "" (id 2) (at 76.2 64.77 0) (effects (font (size 1.27 1.27)) hide))
  (property "Datasheet" "" (id 3) (at 76.2 64.77 0) (effects (font (size 1.27 1.27)) hide)) (pin "1"))

 (symbol (lib_id "Switch:SW_SPST_LED") (at 43.18 128.27 0) (unit 1) (in_bom yes) (on_board yes) (fields_autoplaced)
  (property "Reference" "SW1" (id 0) (at 42.545 119.38 0))
  (property "Value" "SW_SPST_LED" (id 1) (at 42.545 121.92 0))
  (property "Footprint" "" (id 2) (at 43.18 120.65 0) (effects (font (size 1.27 1.27)) hide))
  (property "Datasheet" "~" (id 3) (at 43.18 120.65 0) (effects (font (size 1.27 1.27)) hide)) (pin "1") (pin "2") (pin "3") (pin "4"))

 (symbol (lib_id "Robot_Power_Path:Grove_SPDT_Relay_Module_(30A)") (at 92.71 57.15 0) (unit 1) (in_bom yes) (on_board yes) (fields_autoplaced)
  (property "Reference" "U2" (id 0) (at 92.71 48.26 0))
  (property "Value" "Grove_SPDT_Relay_Module_(30A)" (id 1) (at 92.71 50.8 0))
  (property "Footprint" "" (id 2) (at 91.44 57.15 0) (effects (font (size 1.27 1.27)) hide))
  (property "Datasheet" "" (id 3) (at 91.44 57.15 0) (effects (font (size 1.27 1.27)) hide)) (pin "1") (pin "2") (pin "3") (pin "4") (pin "5") (pin "6") (pin "7"))

 (symbol (lib_id "Robot_Power_Path:PYBE30-Q24-S5-U_5V_6A") (at 57.15 93.98 0) (unit 1) (in_bom yes) (on_board yes) (fields_autoplaced)
  (property "Reference" "U1" (id 0) (at 57.15 82.55 0))
  (property "Value" "PYBE30-Q24-S5-U_5V_6A" (id 1) (at 57.15 85.09 0))
  (property "Footprint" "" (id 2) (at 57.15 93.98 0) (effects (font (size 1.27 1.27)) hide))
  (property "Datasheet" "" (id 3) (at 57.15 93.98 0) (effects (font (size 1.27 1.27)) hide)) (pin "1") (pin "2") (pin "3") (pin "4") (pin "5") (pin "6") (pin "7") (pin "8"))

 (symbol (lib_id "power:GND1") (at 100.33 97.79 0) (unit 1) (in_bom yes) (on_board yes) (fields_autoplaced)
  (property "Reference" "#PWR?" (id 0) (at 100.33 104.14 0) (effects (font (size 1.27 1.27)) hide))
  (property "Value" "GND1" (id 1) (at 100.33 102.87 0))
  (property "Footprint" "" (id 2) (at 100.33 97.79 0) (effects (font (size 1.27 1.27)) hide))
  (property "Datasheet" "" (id 3) (at 100.33 97.79 0) (effects (font (size 1.27 1.27)) hide)) (pin "1"))

 (symbol (lib_id "Device:R_Small") (at 173.99 123.19 180) (unit 1) (in_bom yes) (on_board yes) (fields_autoplaced)
  (property "Reference" "R2" (id 0) (at 176.53 121.9199 0) (effects (font (size 1.27 1.27)) (justify right)))
  (property "Value" "10k" (id 1) (at 176.53 124.4599 0) (effects (font (size 1.27 1.27)) (justify right)))
  (property "Footprint" "" (id 2) (at 173.99 123.19 0) (effects (font (size 1.27 1.27)) hide))
  (property "Datasheet" "~" (id 3) (at 173.99 123.19 0) (effects (font (size 1.27 1.27)) hide)) (pin "1") (pin "2"))

 (symbol (lib_id "Device:R_Small") (at 43.18 138.43 90) (unit 1) (in_bom yes) (on_board yes) (fields_autoplaced)
  (property "Reference" "R1" (id 0) (at 43.18 132.08 90))
  (property "Value" "Internal_R" (id 1) (at 43.18 134.62 90))
  (property "Footprint" "" (id 2) (at 43.18 138.43 0) (effects (font (size 1.27 1.27)) hide))
  (property "Datasheet" "~" (id 3) (at 43.18 138.43 0) (effects (font (size 1.27 1.27)) hide)) (pin "1") (pin "2"))

 (symbol (lib_id "Robot_Power_Path:84-5231.2B20_1NC_1NO") (at 109.22 128.27 0) (unit 1) (in_bom yes) (on_board yes) (fields_autoplaced)
  (property "Reference" "U4" (id 0) (at 109.22 119.38 0))
  (property "Value" "84-5231.2B20_1NC_1NO" (id 1) (at 109.22 121.92 0))
  (property "Footprint" "" (id 2) (at 109.22 119.38 0) (effects (font (size 1.27 1.27)) hide))
  (property "Datasheet" "" (id 3) (at 109.22 119.38 0) (effects (font (size 1.27 1.27)) hide)) (pin "1") (pin "2") (pin "3") (pin "4") (pin "5") (pin "6"))

 (symbol (lib_id "Connector_Generic:Conn_01x02") (at 27.94 62.23 180) (unit 1) (in_bom yes) (on_board yes) (fields_autoplaced)
  (property "Reference" "J1" (id 0) (at 27.94 53.34 0))
  (property "Value" "Battery_or_PSU_14.8V-29.6V" (id 1) (at 27.94 55.88 0))
  (property "Footprint" "" (id 2) (at 27.94 62.23 0) (effects (font (size 1.27 1.27)) hide))
  (property "Datasheet" "~" (id 3) (at 27.94 62.23 0) (effects (font (size 1.27 1.27)) hide)) (pin "1") (pin "2"))

 (symbol (lib_id "Connector_Generic:Conn_01x02") (at 213.36 58.42 0) (unit 1) (in_bom yes) (on_board yes) (fields_autoplaced)
  (property "Reference" "J2" (id 0) (at 215.9 58.4199 0) (effects (font (size 1.27 1.27)) (justify left)))
  (property "Value" "oDrive" (id 1) (at 215.9 60.9599 0) (effects (font (size 1.27 1.27)) (justify left)))
  (property "Footprint" "" (id 2) (at 213.36 58.42 0) (effects (font (size 1.27 1.27)) hide))
  (property "Datasheet" "~" (id 3) (at 213.36 58.42 0) (effects (font (size 1.27 1.27)) hide)) (pin "1") (pin "2"))

 (symbol (lib_id "power:GNDREF") (at 17.145 92.075 0) (unit 1) (in_bom yes) (on_board yes) (fields_autoplaced)
  (property "Reference" "#PWR?" (id 0) (at 17.145 98.425 0) (effects (font (size 1.27 1.27)) hide))
  (property "Value" "GNDREF" (id 1) (at 17.145 96.52 0))
  (property "Footprint" "" (id 2) (at 17.145 92.075 0) (effects (font (size 1.27 1.27)) hide))
  (property "Datasheet" "" (id 3) (at 17.145 92.075 0) (effects (font (size 1.27 1.27)) hide)) (pin "1"))

 (symbol (lib_id "Device:Fuse") (at 48.26 59.69 90) (unit 1) (in_bom yes) (on_board yes) (fields_autoplaced)
  (property "Reference" "F1" (id 0) (at 48.26 53.34 90))
  (property "Value" "Fuse" (id 1) (at 48.26 55.88 90))
  (property "Footprint" "" (id 2) (at 48.26 61.468 90) (effects (font (size 1.27 1.27)) hide))
  (property "Datasheet" "~" (id 3) (at 48.26 59.69 0) (effects (font (size 1.27 1.27)) hide)) (pin "1") (pin "2"))

 (symbol (lib_id "Device:C_Polarized_Small") (at 25.4 95.25 180) (unit 1) (in_bom yes) (on_board yes) (fields_autoplaced)
  (property "Reference" "C1" (id 0) (at 27.94 94.526 0) (effects (font (size 1.27 1.27)) (justify right)))
  (property "Value" "220uF" (id 1) (at 27.94 97.066 0) (effects (font (size 1.27 1.27)) (justify right)))
  (property "Footprint" "" (id 2) (at 25.4 95.25 0) (effects (font (size 1.27 1.27)) hide))
  (property "Datasheet" "~" (id 3) (at 25.4 95.25 0) (effects (font (size 1.27 1.27)) hide)) (pin "1") (pin "2"))

 (symbol (lib_id "Robot_Power_Path:RSD-60G-24_in9to36V_out24V") (at 187.96 58.42 0) (unit 1) (in_bom yes) (on_board yes) (fields_autoplaced)
  (property "Reference" "U5" (id 0) (at 187.96 49.53 0))
  (property "Value" "RSD-60G-24_in9to36V_out24V" (id 1) (at 187.96 52.07 0))
  (property "Footprint" "" (id 2) (at 187.96 55.88 0) (effects (font (size 1.27 1.27)) hide))
  (property "Datasheet" "" (id 3) (at 187.96 55.88 0) (effects (font (size 1.27 1.27)) hide)) (pin "1") (pin "2") (pin "3") (pin "4") (pin "5"))

 (symbol (lib_id "power:GND1") (at 121.92 64.77 0) (unit 1) (in_bom yes) (on_board yes) (fields_autoplaced)
  (property "Reference" "#PWR?" (id 0) (at 121.92 71.12 0) (effects (font (size 1.27 1.27)) hide))
  (property "Value" "GND1" (id 1) (at 121.92 69.85 0))
  (property "Footprint" "" (id 2) (at 121.92 64.77 0) (effects (font (size 1.27 1.27)) hide))
  (property "Datasheet" "" (id 3) (at 121.92 64.77 0) (effects (font (size 1.27 1.27)) hide)) (pin "1"))

 (symbol (lib_id "Device:C_Polarized_Small") (at 82.55 93.98 0) (unit 1) (in_bom yes) (on_board yes) (fields_autoplaced)
  (property "Reference" "C3" (id 0) (at 85.09 92.1638 0) (effects (font (size 1.27 1.27)) (justify left)))
  (property "Value" "220uF" (id 1) (at 85.09 94.7038 0) (effects (font (size 1.27 1.27)) (justify left)))
  (property "Footprint" "" (id 2) (at 82.55 93.98 0) (effects (font (size 1.27 1.27)) hide))
  (property "Datasheet" "~" (id 3) (at 82.55 93.98 0) (effects (font (size 1.27 1.27)) hide)) (pin "1") (pin "2"))

 (symbol (lib_id "power:GNDREF") (at 48.26 144.78 0) (unit 1) (in_bom yes) (on_board yes) (fields_autoplaced)
  (property "Reference" "#PWR?" (id 0) (at 48.26 151.13 0) (effects (font (size 1.27 1.27)) hide))
  (property "Value" "GNDREF" (id 1) (at 48.26 149.225 0))
  (property "Footprint" "" (id 2) (at 48.26 144.78 0) (effects (font (size 1.27 1.27)) hide))
  (property "Datasheet" "" (id 3) (at 48.26 144.78 0) (effects (font (size 1.27 1.27)) hide)) (pin "1"))

 (symbol (lib_id "power:GND1") (at 134.62 105.41 0) (unit 1) (in_bom yes) (on_board yes) (fields_autoplaced)
  (property "Reference" "#PWR?" (id 0) (at 134.62 111.76 0) (effects (font (size 1.27 1.27)) hide))
  (property "Value" "GND1" (id 1) (at 134.62 110.49 0))
  (property "Footprint" "" (id 2) (at 134.62 105.41 0) (effects (font (size 1.27 1.27)) hide))
  (property "Datasheet" "" (id 3) (at 134.62 105.41 0) (effects (font (size 1.27 1.27)) hide)) (pin "1"))

 (symbol (lib_id "Robot_Power_Path:Grove_SPDT_Relay_Module_(30A)") (at 138.43 57.15 0) (unit 1) (in_bom yes) (on_board yes) (fields_autoplaced)
  (property "Reference" "U3" (id 0) (at 138.43 48.26 0))
  (property "Value" "Grove_SPDT_Relay_Module_(30A)" (id 1) (at 138.43 50.8 0))
  (property "Footprint" "" (id 2) (at 137.16 57.15 0) (effects (font (size 1.27 1.27)) hide))
  (property "Datasheet" "" (id 3) (at 137.16 57.15 0) (effects (font (size 1.27 1.27)) hide)) (pin "1") (pin "2") (pin "3") (pin "4") (pin "5") (pin "6") (pin "7"))

 (symbol (lib_id "Connector_Generic:Conn_01x02") (at 191.77 100.33 0) (unit 1) (in_bom yes) (on_board yes) (fields_autoplaced)
  (property "Reference" "J4" (id 0) (at 194.31 100.3299 0) (effects (font (size 1.27 1.27)) (justify left)))
  (property "Value" "oDrive_GPIO" (id 1) (at 194.31 102.8699 0) (effects (font (size 1.27 1.27)) (justify left)))
  (property "Footprint" "" (id 2) (at 191.77 100.33 0) (effects (font (size 1.27 1.27)) hide))
  (property "Datasheet" "~" (id 3) (at 191.77 100.33 0) (effects (font (size 1.27 1.27)) hide)) (pin "1") (pin "2"))

 (symbol (lib_id "power:GNDREF") (at 170.18 63.5 0) (unit 1) (in_bom yes) (on_board yes) (fields_autoplaced)
  (property "Reference" "#PWR?" (id 0) (at 170.18 69.85 0) (effects (font (size 1.27 1.27)) hide))
  (property "Value" "GNDREF" (id 1) (at 170.18 67.945 0))
  (property "Footprint" "" (id 2) (at 170.18 63.5 0) (effects (font (size 1.27 1.27)) hide))
  (property "Datasheet" "" (id 3) (at 170.18 63.5 0) (effects (font (size 1.27 1.27)) hide)) (pin "1"))

 (symbol (lib_id "power:GND1") (at 82.55 101.6 0) (unit 1) (in_bom yes) (on_board yes) (fields_autoplaced)
  (property "Reference" "#PWR?" (id 0) (at 82.55 107.95 0) (effects (font (size 1.27 1.27)) hide))
  (property "Value" "GND1" (id 1) (at 82.55 106.68 0))
  (property "Footprint" "" (id 2) (at 82.55 101.6 0) (effects (font (size 1.27 1.27)) hide))
  (property "Datasheet" "" (id 3) (at 82.55 101.6 0) (effects (font (size 1.27 1.27)) hide)) (pin "1"))

 (symbol (lib_id "Connector_Generic:Conn_01x02") (at 107.95 92.71 0) (unit 1) (in_bom yes) (on_board yes) (fields_autoplaced)
  (property "Reference" "J3" (id 0) (at 107.95 101.6 0))
  (property "Value" "RaspberryPi" (id 1) (at 107.95 99.06 0))
  (property "Footprint" "" (id 2) (at 107.95 92.71 0) (effects (font (size 1.27 1.27)) hide))
  (property "Datasheet" "~" (id 3) (at 107.95 92.71 0) (effects (font (size 1.27 1.27)) hide)) (pin "1") (pin "2"))

 (symbol (lib_id "Robot_Power_Path:84-6820.0020_NC_(84-6220.0020)") (at 151.13 128.27 0) (unit 1) (in_bom yes) (on_board yes) (fields_autoplaced)
  (property "Reference" "U4" (id 0) (at 151.13 120.65 0))
  (property "Value" "84-6820.0020_NC_(84-6220.0020)" (id 1) (at 151.13 123.19 0))
  (property "Footprint" "" (id 2) (at 151.13 121.92 0) (effects (font (size 1.27 1.27)) hide))
  (property "Datasheet" "" (id 3) (at 151.13 121.92 0) (effects (font (size 1.27 1.27)) hide)) (pin "1") (pin "2"))

 (sheet_instances (path "" (page "1")))

)
